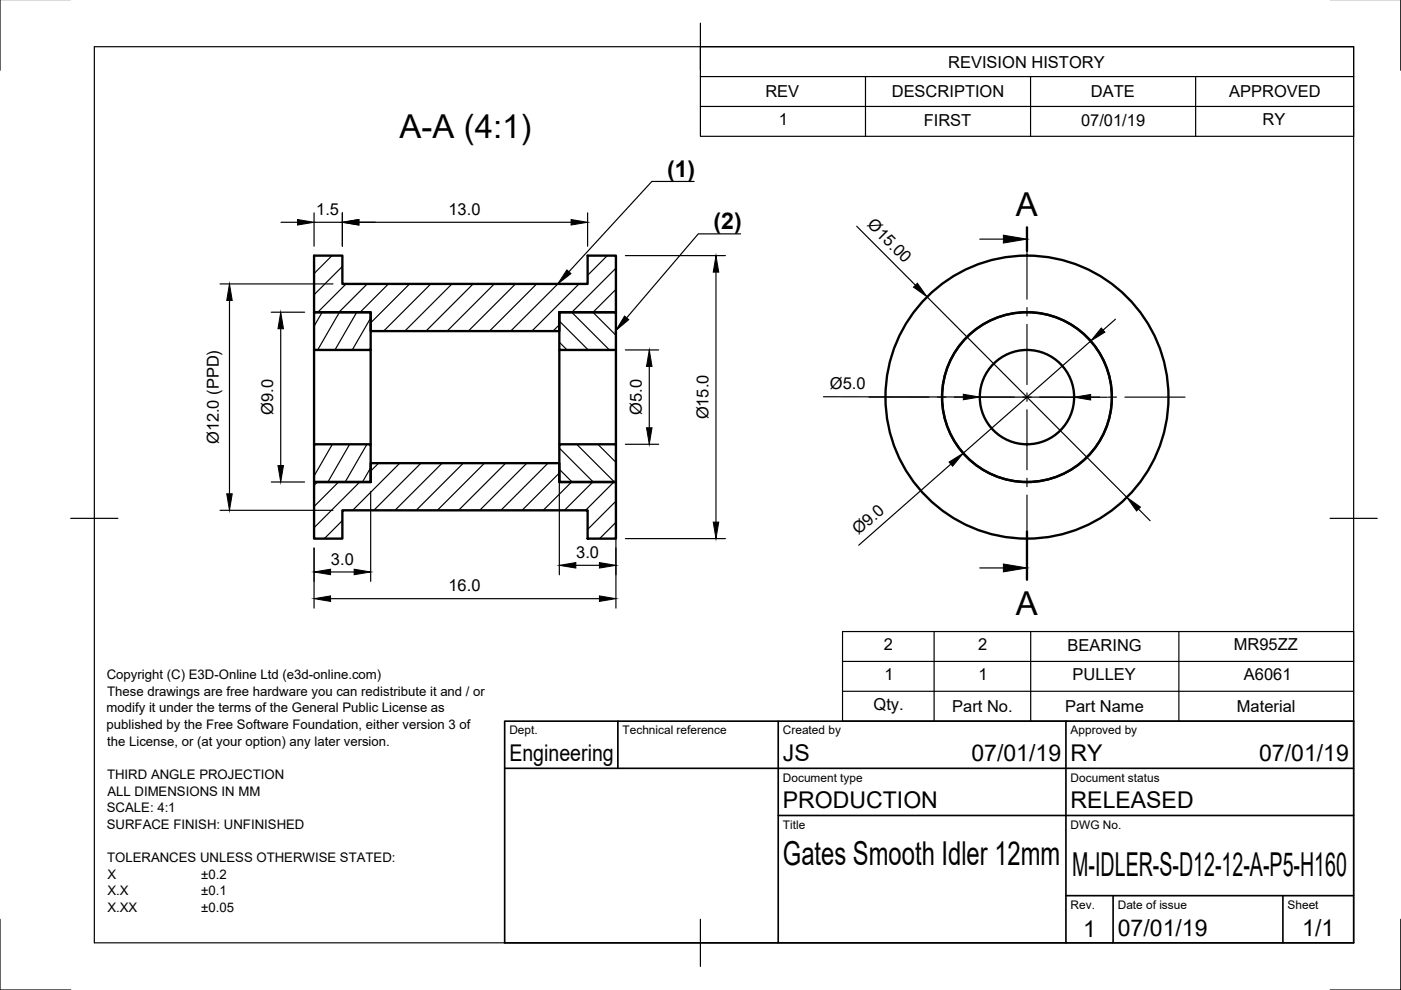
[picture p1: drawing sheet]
<svg xmlns="http://www.w3.org/2000/svg" width="297mm" height="210mm" viewBox="0 0 297 210" stroke-linecap="round" stroke-linejoin="round" font-family="sans-serif">
<!-- layer: Visible -->
<g fill="none" stroke="#000" stroke-width=".5">
<path d="M66.6 54.2h6v6h52v-6h6v12h-12v4h-40v-4h-12zM66.6 66.2h12v8h-12zM66.6 74.2v20M78.6 74.2v20M118.6 66.2h12v8h-12zM118.6 74.2v20M130.6 74.2v20M66.6 94.2h12v8h-12zM118.6 94.2h12v8h-12zM66.6 102.2h12v-4h40v4h12v12h-6v-6h-52v6h-6z"/>
<circle cx="217.7" cy="84.2" r="30"/>
<circle cx="217.7" cy="84.2" r="18"/>
<circle cx="217.7" cy="84.2" r="10"/>
</g>
<!-- layer: Border -->
<path d="M0 -.1v15M297 -.1v15M20 9.9h267v190h-267zM148.5 4.9v10M15 109.9h10M282 109.9h10M0 194.9v15h15M148.5 194.9v10M297 194.9v15h-15" fill="none" stroke="#000" stroke-width=".25"/>
<!-- layer: TitleBlock -->
<path d="M107 152.9h180v47h-180zM131 152.9v10M165 152.9v47M226 152.9v47M107 162.9h180M165 172.9h122M226 189.9h61M236 189.9v10M272 189.9v10" fill="none" stroke="#000" stroke-width=".35"/>
<!-- layer: Center Lines -->
<g fill="none" stroke="#000" stroke-width=".25">
<path d="M217.7 50.7v12.7M217.7 65.2v1.8M217.7 68.8v12.7M184.2 84.2h12.8M198.8 84.2h1.7M202.3 84.2h12.8M216.8 84.2h1.8M217.7 83.3v1.8M217.7 86.9v12.7M220.4 84.2h12.7M234.9 84.2h1.8M238.5 84.2h12.7"/>
<path d="M217.7 101.4v1.8M217.7 105v12.7"/>
</g>
<!-- layer: Hatching -->
<g fill="none" stroke="#000" stroke-width=".25">
<path d="M70.4 54.2l-3.8 3.8M72.6 56.5l-6 6M128.8 54.2l-4.2 4.2M130.6 56.9l-9.3 9.3M68.3 66.2l-1.7 3M72 66.2l-4.6 8M73.4 60.2l-6 6M75.6 66.2l-4.6 8M77.9 60.2l-6 6M78.6 67.4l-3.9 6.8M78.6 73.8l-.3 .4M82.4 60.2l-6 6"/>
<path d="M86.8 60.2l-8.2 8.3M91.3 60.2l-10 10M95.8 60.2l-10 10M100.3 60.2l-10 10M104.8 60.2l-10 10M109.3 60.2l-10 10M113.8 60.2l-10 10M118.3 60.2l-10 10M118.6 68.9l-1.3 1.3M118.6 72.6l1.6 1.6M118.6 68.1l6.1 6.1M121.2 66.2l8 8"/>
<path d="M122.8 60.2l-10 10M130.2 66.2l.4 .4M130.6 61.4l-4.9 4.8 4.9 4.9M130.6 65.8l-.4 .4M66.8 94.2l-.2 .4M70.5 94.2l-3.9 6.7M74.1 94.2l-4.6 8M77.8 94.2l-4.6 8M78.6 99.2l-1.8 3M80.3 98.2l-1.7 1.7M84.8 98.2l-10 10M89.3 98.2l-10 10"/>
<path d="M93.7 98.2l-10 10M98.2 98.2l-10 10M102.7 98.2l-10 10M107.2 98.2l-10 10M111.7 98.2l-10 10M116.2 98.2l-10 10M118.6 99.5l2.7 2.7M118.6 95l7.2 7.2M122.3 94.2l8 8M126.8 94.2l3.8 3.8M67.3 102.2l-.7 .7M71.8 102.2l-5.2 5.2"/>
<path d="M72.6 110.4l-3.8 3.8M76.3 102.2l-9.7 9.7M118.6 100.3l-7.9 7.9M121.2 102.2l-6 6M125.7 102.2l-6 6M130.2 102.2l-6 6M130.6 106.3l-6 6M130.6 110.7l-3.5 3.5"/>
</g>
<!-- layer: Annotations -->
<path d="M217.7 48.2v5M217.7 112.7v10.2" fill="none" stroke="#000" stroke-width=".5"/>
<path d="M147.2 38.5h-9l-17.6 19.1M157 49.6h-9l-15.1 17.8M207.7 50.7h5M207.7 120.4h5" fill="none" stroke="#000" stroke-width=".25"/>
<path d="M120.2 57.2l.9 .8-2.8 2.2zM212.7 49.9l5 .8-5 .8zM132.4 67l.9 .8-2.7 2.3zM212.7 119.6l5 .8-5 .8z" fill="#000" stroke="#000" stroke-width=".21"/>
<!-- layer: Dimensions -->
<g fill="none" stroke="#000" stroke-width=".25">
<path d="M59.6 47.1h3.5M66.6 45.1v7.1M66.6 47.1h6M72.6 45.1v7.1M76.1 47.1h45M124.6 45.1v7.1M132.6 54.2h21.2M151.8 57.7v53M181.6 48l12.5 12.5M46.7 60.2h23.9M48.7 63.7v41M57.5 66.2h7.1"/>
<path d="M59.5 69.7v29M132.6 74.2h7.1M137.7 77.7v13M196.6 62.9l42.3 42.5M231.2 72.3l-27 23.8M236.5 67.7l-2.6 2.3M132.6 94.2h7.1M174.6 84.1l29.6 .1M201.6 98.4l-19.5 17.2M207.7 84.2h20M231.2 84.2h3.5M46.7 108.2h23.9"/>
<path d="M57.5 102.2h7.1M66.6 116.2v12.7M78.6 104.2v19.1M118.6 100.2v21.7M122.1 119.9h5M130.6 104.2v24.7M132.6 114.2h21.2M241.4 107.9l2.5 2.5M70.1 121.3h5M70.1 126.9h57"/>
</g>
<g fill="#000" stroke="#000" stroke-width=".21">
<path d="M63.1 46.5l3.5 .6-3.5 .6zM72.6 47.1l3.5-.6v1.2zM121.1 46.5l3.5 .6-3.5 .6zM151.8 54.2l.6 3.5h-1.2zM48.7 60.2l.5 3.5h-1.1zM59.5 66.2l.6 3.5h-1.2zM137.7 74.2l.5 3.5h-1.1zM193.7 60.9l.8-.8 2.1 2.8zM233.5 69.6l.8 .8-3.1 1.9zM58.9 98.7h1.2l-.6 3.5zM137.1 90.7h1.1l-.5 3.5zM201.2 98l3-1.9-2.2 2.7z"/>
<path d="M204.2 83.6l3.5 .6-3.5 .6zM227.7 84.2l3.5-.6v1.2zM48.1 104.7h1.1l-.5 3.5zM118.6 119.9l3.5-.6v1.1zM127.1 119.3l3.5 .6-3.5 .5zM151.2 110.7h1.2l-.6 3.5zM238.9 105.4l2.9 2.1-.8 .8zM66.6 121.3l3.5-.6v1.2zM66.6 126.9l3.5-.6v1.2zM75.1 120.7l3.5 .6-3.5 .6zM127.1 126.3l3.5 .6-3.5 .6z"/>
</g>
<!-- layer: BOM -->
<path d="M148.5 9.9h138.5v19h-138.5zM148.5 16.2h138.5M183.5 16.2v12.7M218.5 16.2v12.7M253.5 16.2v12.7M148.5 22.6h138.5M178.6 133.9h108.4v19h-108.4zM198 133.9v19M218.5 133.9v19M249.9 133.9v19M178.6 146.6h108.4M178.6 140.2h108.4" fill="none" stroke="#000" stroke-width=".25"/>
<g font-size="7">
<text x="84.7" y="29.3">A-A (4:1)</text>
<text x="215.4" y="45.7">A</text>
<text x="215.4" y="130.4">A</text>
<text x="166" y="183.4">Gates Smooth Idler 12mm</text>
<text x="227.3" y="185.8">M-IDLER-S-D12-12-A-P5-H160</text>
</g>
<g font-size="4.9">
<text x="141.4" y="37.4">(1)</text>
<text x="151.3" y="48.6">(2)</text>
<text x="108" y="161.4">Engineering</text>
<text x="166" y="161.4">JS</text>
<text x="206" y="161.4">07/01/19</text>
<text x="227" y="161.4">RY</text>
<text x="267" y="161.4">07/01/19</text>
<text x="166" y="171.4">PRODUCTION</text>
<text x="227" y="171.4">RELEASED</text>
<text x="229.6" y="198.6">1</text>
<text x="237" y="198.4">07/01/19</text>
<text x="276.1" y="198.6">1/1</text>
</g>
<g font-size="3.5">
<text x="201" y="14.3">REVISION HISTORY</text>
<text x="162.3" y="20.7">REV</text>
<text x="189.1" y="20.7">DESCRIPTION</text>
<text x="231.3" y="20.7">DATE</text>
<text x="260.6" y="20.7">APPROVED</text>
<text x="165.2" y="26.6">1</text>
<text x="195.8" y="26.6">FIRST</text>
<text x="229.2" y="26.6">07/01/19</text>
<text x="267.7" y="26.6">RY</text>
<text x="67" y="45.6">1.5</text>
<text x="95.1" y="45.6">13.0</text>
<text x="183.7" y="47.8" transform="rotate(45 183.7 47.8)">Ø15.00</text>
<text x="175.9" y="82.5">Ø5.0</text>
<text x="57.9" y="88" transform="rotate(-90 57.9 88)">Ø9.0</text>
<text x="136.1" y="88" transform="rotate(-90 136.1 88)">Ø5.0</text>
<text x="150.2" y="88.9" transform="rotate(-90 150.2 88.9)">Ø15.0</text>
<text x="46.4" y="94.2" transform="rotate(-90 46.4 94.2)">Ø12.0 (PPD)</text>
<text x="182" y="113.5" transform="rotate(-41 182 113.5)">Ø9.0</text>
<text x="70.2" y="119.7">3.0</text>
<text x="122.2" y="118.3">3.0</text>
<text x="95.1" y="125.4">16.0</text>
<text x="187.4" y="137.9">2</text>
<text x="207.4" y="137.9">2</text>
<text x="226.4" y="137.9">BEARING</text>
<text x="261.6" y="137.9">MR95ZZ</text>
<text x="187.5" y="144.2">1</text>
<text x="207.4" y="144.2">1</text>
<text x="227.4" y="144.2">PULLEY</text>
<text x="263.7" y="144.2">A6061</text>
<text x="185.2" y="150.6">Qty.</text>
<text x="201.9" y="151">Part No.</text>
<text x="225.8" y="151">Part Name</text>
<text x="262.3" y="151">Material</text>
</g>
<g font-size="2.8">
<text x="22.6" y="144">Copyright (C) E3D-Online Ltd (e3d-online.com)</text>
<text x="22.7" y="147.5">These drawings are free hardware you can redistribute it and / or</text>
<text x="22.6" y="151">modify it under the terms of the General Public License as</text>
<text x="22.6" y="154.6">published by the Free Software Foundation, either version 3 of</text>
<text x="22.7" y="158.1">the License, or (at your option) any later version.</text>
<text x="22.7" y="165.1">THIRD ANGLE PROJECTION</text>
<text x="22.6" y="172.2">SCALE: 4:1</text>
<text x="22.8" y="168.7">ALL DIMENSIONS IN MM</text>
<text x="22.6" y="175.7">SURFACE FINISH: UNFINISHED</text>
<text x="22.7" y="182.8">TOLERANCES UNLESS OTHERWISE STATED:</text>
<text x="22.8" y="186.3">X</text>
<text x="22.8" y="189.8">X.X</text>
<text x="42.7" y="186.3">±0.2</text>
<text x="42.7" y="189.8">±0.1</text>
<text x="22.8" y="193.3">X.XX</text>
<text x="42.7" y="193.3">±0.05</text>
</g>
<g font-size="2.5">
<text x="108" y="155.7">Dept.</text>
<text x="132" y="155.7">Technical reference</text>
<text x="166" y="155.7">Created by</text>
<text x="227" y="155.7">Approved by</text>
<text x="166" y="165.7">Document type</text>
<text x="227" y="165.7">Document status</text>
<text x="166" y="175.7">Title</text>
<text x="227" y="175.7">DWG No.</text>
<text x="227" y="192.7">Rev.</text>
<text x="237" y="192.7">Date of issue</text>
<text x="273" y="192.7">Sheet</text>
</g>
</svg>
